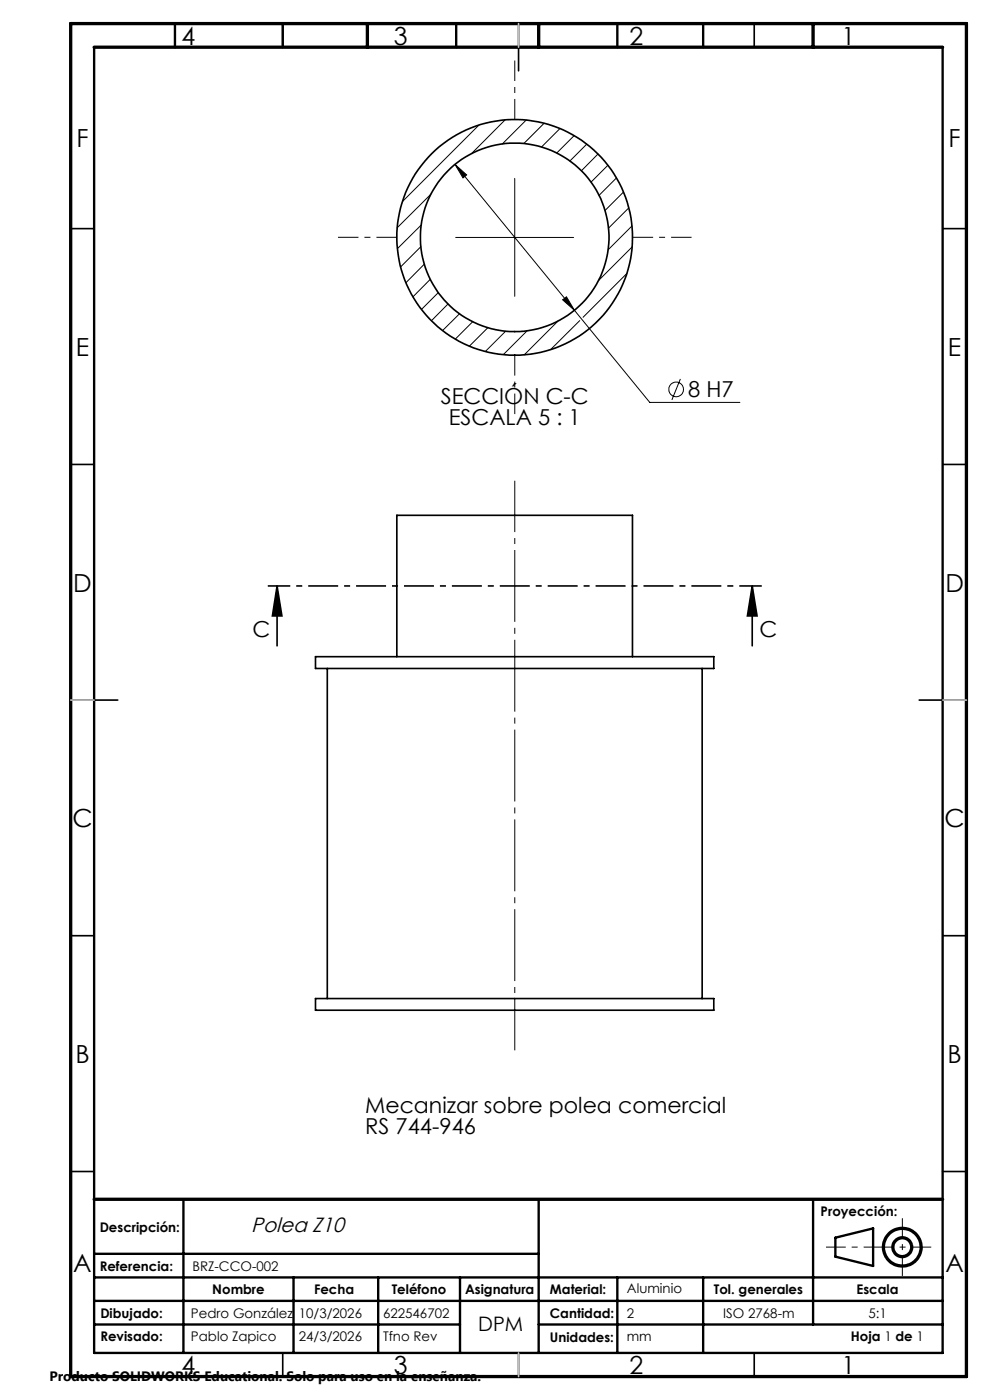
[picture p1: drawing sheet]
<svg xmlns="http://www.w3.org/2000/svg" width="210mm" height="297mm" viewBox="0 0 210 297" stroke-linecap="round" stroke-linejoin="round" font-family="sans-serif">
<g fill="none" stroke="#000" stroke-width=".35">
<path d="M60 5v5M110 5v10M160 5v5M15 48.5h5M200 48.5h5M15 98.5h5M200 98.5h5M58.8 124.3l1 6.4h-2zM58.8 124.3v12.7M66.9 139.3h84.5v2.5h-84.5zM84.2 139.3v-30h50v30M159.6 124.3l1 6.4h-2.1z"/>
<path d="M159.6 124.3v12.7M15 148.5h10M69.4 141.8v70M148.9 141.8v70M195 148.5h10M15 198.5h5M200 198.5h5M66.9 211.8h84.5v2.5h-84.5zM15 248.5h5M200 248.5h5M60 287v5M110 287v5"/>
<path d="M160 287v5"/>
<circle cx="109.2" cy="50.4" r="25"/>
<circle cx="109.2" cy="50.3" r="20"/>
</g>
<g fill="none" stroke="#000" stroke-width=".21">
<path d="M96.5 34.9l2.5 2.2-.8 .6zM96.5 34.9l25.3 30.9M101.6 26.6l-16.2 16.2M107.1 25.4l-7.1 7.2M109.2 37.8v25.1M111.6 25.5l-5.1 5M115.4 26.1l-4.3 4.3M118.8 27.3l-3.9 3.9M121.8 28.8l-3.7 3.7M124.5 30.6l-3.6 3.5M126.9 32.7l-3.6 3.5M128.9 35.1l-3.5 3.5"/>
<path d="M130.8 37.7l-3.7 3.7M89.3 52.3l-4.3 4.3M89.4 47.7l-5.1 5.1M90 56.1l-3.9 3.9M91.3 59.3l-3.7 3.7M91.4 41.2l-7.2 7.1M96.7 50.4h25M132.3 40.7l-4 4M133 58l-9.3 9.3M133.4 44.1l-4.3 4.3M134.1 47.9l-5.1 5.1M134.1 52.4l-7.1 7.1"/>
<path d="M93 62.1l-3.6 3.5M95 64.5l-3.5 3.5M97.5 66.6l-3.6 3.5M100.3 68.3l-3.7 3.7M103.5 69.5l-3.9 3.9M107.2 70.3l-4.3 4.3M111.8 70.2l-5 5M118.4 68.1l-7.2 7.2M119.3 63.6l.9-.6 1.6 2.8zM121.8 65.8l16 19.6h19.2M123 68l-6.2 6.2M144.3 80.4l-1.8 4.4"/>
<circle cx="143.4" cy="82.6" r="1.55"/>
</g>
<g fill="none" stroke="#000" stroke-width=".7" stroke-linecap="butt">
<circle cx="191.4" cy="264.6" r="4"/>
<circle cx="191.4" cy="264.6" r="2"/>
</g>
<path d="M109.2 222.8v-120.8" fill="none" stroke="#000" stroke-width=".21" stroke-dasharray="15.2 1.3 1.3 1.3" stroke-dashoffset="4.4" stroke-linecap="butt"/>
<path d="M109.2 25.3v-12.5M84.2 50.3h-12.5M134.2 50.3h12.5M109.2 75.3v12.5" fill="none" stroke="#000" stroke-width=".21" stroke-dasharray="15.2 1.3 1.3 1.3" stroke-dashoffset="10.9" stroke-linecap="butt"/>
<path d="M161.6 124.3h-104.8" fill="none" stroke="#000" stroke-width=".35" stroke-dasharray="6.3 1.3 1.3 1.3" stroke-dashoffset="1.6" stroke-linecap="butt"/>
<path d="M197.5 264.6h-22.3" fill="none" stroke="#000" stroke-width=".21" stroke-dasharray="6.3 1.3 1.3 1.3" stroke-dashoffset="2.2" stroke-linecap="butt"/>
<path d="M191.4 258.4v12.3" fill="none" stroke="#000" stroke-width=".21" stroke-dasharray="6.3 1.3 1.3 1.3" stroke-dashoffset="2.1" stroke-linecap="butt"/>
<g fill="none" stroke="#000" stroke-width=".5">
<path d="M20 10v277h180v-277M37.1 5v5M60 5v5M96.8 5v5M131 5v5M149.2 5v5M38.9 254.4v32.6M114.3 254.4v32.6M172.5 254.4v26.6M20 266h94.3M20 271h180M20 276h180"/>
<path d="M62.3 271v16M80.2 271v16M97.6 271v16M131 271v16M149.2 271v16M177.2 262.6l8-2v8l-8-2zM20 281h77.6M114.3 281h85.7"/>
</g>
<path d="M15 5h190v287h-190zM20 10h180M77.9 5v5M114.3 5v5M172.5 5v5M20 254.4h180" fill="none" stroke="#000" stroke-width=".7"/>
<path d="M110 5v5M15 148.5h5M200 148.5h5M110 287v5" fill="none" stroke="#c0c0c0" stroke-width=".35"/>
<g fill="#000">
<path d="M96.5 34.9l1.7 2.8 .8-.6zM119.3 63.6l2.5 2.2-1.6-2.8z"/>
<path d="M159.6 124.3l1 6.4h-2.1zM58.8 124.3l1 6.4h-2z"/>
</g>
<g font-size="5.3">
<text x="38.5" y="9.5">4</text>
<text x="83.5" y="9.5">3</text>
<text x="133.5" y="9.5">2</text>
<text x="178.5" y="9.5">1</text>
<text x="16.2" y="31.2">F</text>
<text x="201.2" y="31.2">F</text>
<text x="16.1" y="75.5">E</text>
<text x="201.1" y="75.5">E</text>
<text x="15.5" y="125.5">D</text>
<text x="200.5" y="125.5">D</text>
<text x="15.4" y="175.5">C</text>
<text x="200.4" y="175.5">C</text>
<text x="16" y="225.5">B</text>
<text x="201" y="225.5">B</text>
<text x="15.5" y="269.7">A</text>
<text x="200.5" y="269.7">A</text>
<text x="38.5" y="291.5">4</text>
<text x="83.5" y="291.5">3</text>
<text x="133.5" y="291.5">2</text>
<text x="178.5" y="291.5">1</text>
</g>
<g font-size="4.7">
<text x="93.5" y="85.6">SECCIÓN C-C</text>
<text x="146" y="84.3">8 H7</text>
<text x="95.2" y="90.1">ESCALA 5 : 1</text>
<text x="53.6" y="135.1">C</text>
<text x="161.1" y="135.1">C</text>
<text x="77.5" y="236">Mecanizar sobre polea comercial</text>
<text x="77.5" y="240.5">RS 744-946</text>
</g>
<text font-size="4.4" x="53.3" y="261.3">Polea Z10</text>
<text font-size="4.2" x="101.4" y="282.3">DPM</text>
<text font-size="2.9" x="10.5" y="292.9">Producto SOLIDWORKS Educational. Solo para uso en la enseñanza.</text>
<g font-size="2.8">
<text x="21.1" y="261.3">Descripción:</text>
<text x="174.1" y="258">Proyección:</text>
<text x="21.1" y="269.7">Referencia:</text>
<text x="40.8" y="269.7">BRZ-CCO-002</text>
<text x="45" y="274.5">Nombre</text>
<text x="66.6" y="274.5">Fecha</text>
<text x="83.1" y="274.5">Teléfono</text>
<text x="98.6" y="274.5">Asignatura</text>
<text x="116.7" y="274.5">Material:</text>
<text x="133" y="274.4">Aluminio</text>
<text x="151.4" y="274.5">Tol. generales</text>
<text x="181.7" y="274.5">Escala</text>
<text x="21.3" y="279.7">Dibujado:</text>
<text x="40.5" y="279.7">Pedro González</text>
<text x="63.4" y="279.7">10/3/2026</text>
<text x="81.3" y="279.7">622546702</text>
<text x="116.7" y="279.7">Cantidad:</text>
<text x="133" y="279.6">2</text>
<text x="153.4" y="279.7">ISO 2768-m</text>
<text x="184.2" y="279.7">5:1</text>
<text x="21.3" y="284.6">Revisado:</text>
<text x="40.5" y="284.6">Pablo Zapico</text>
<text x="63.4" y="284.6">24/3/2026</text>
<text x="81.3" y="284.6">Tfno Rev</text>
<text x="116.7" y="284.6">Unidades:</text>
<text x="133" y="284.5">mm</text>
<text x="180.5" y="284.5">Hoja 1 de 1</text>
</g>
</svg>
